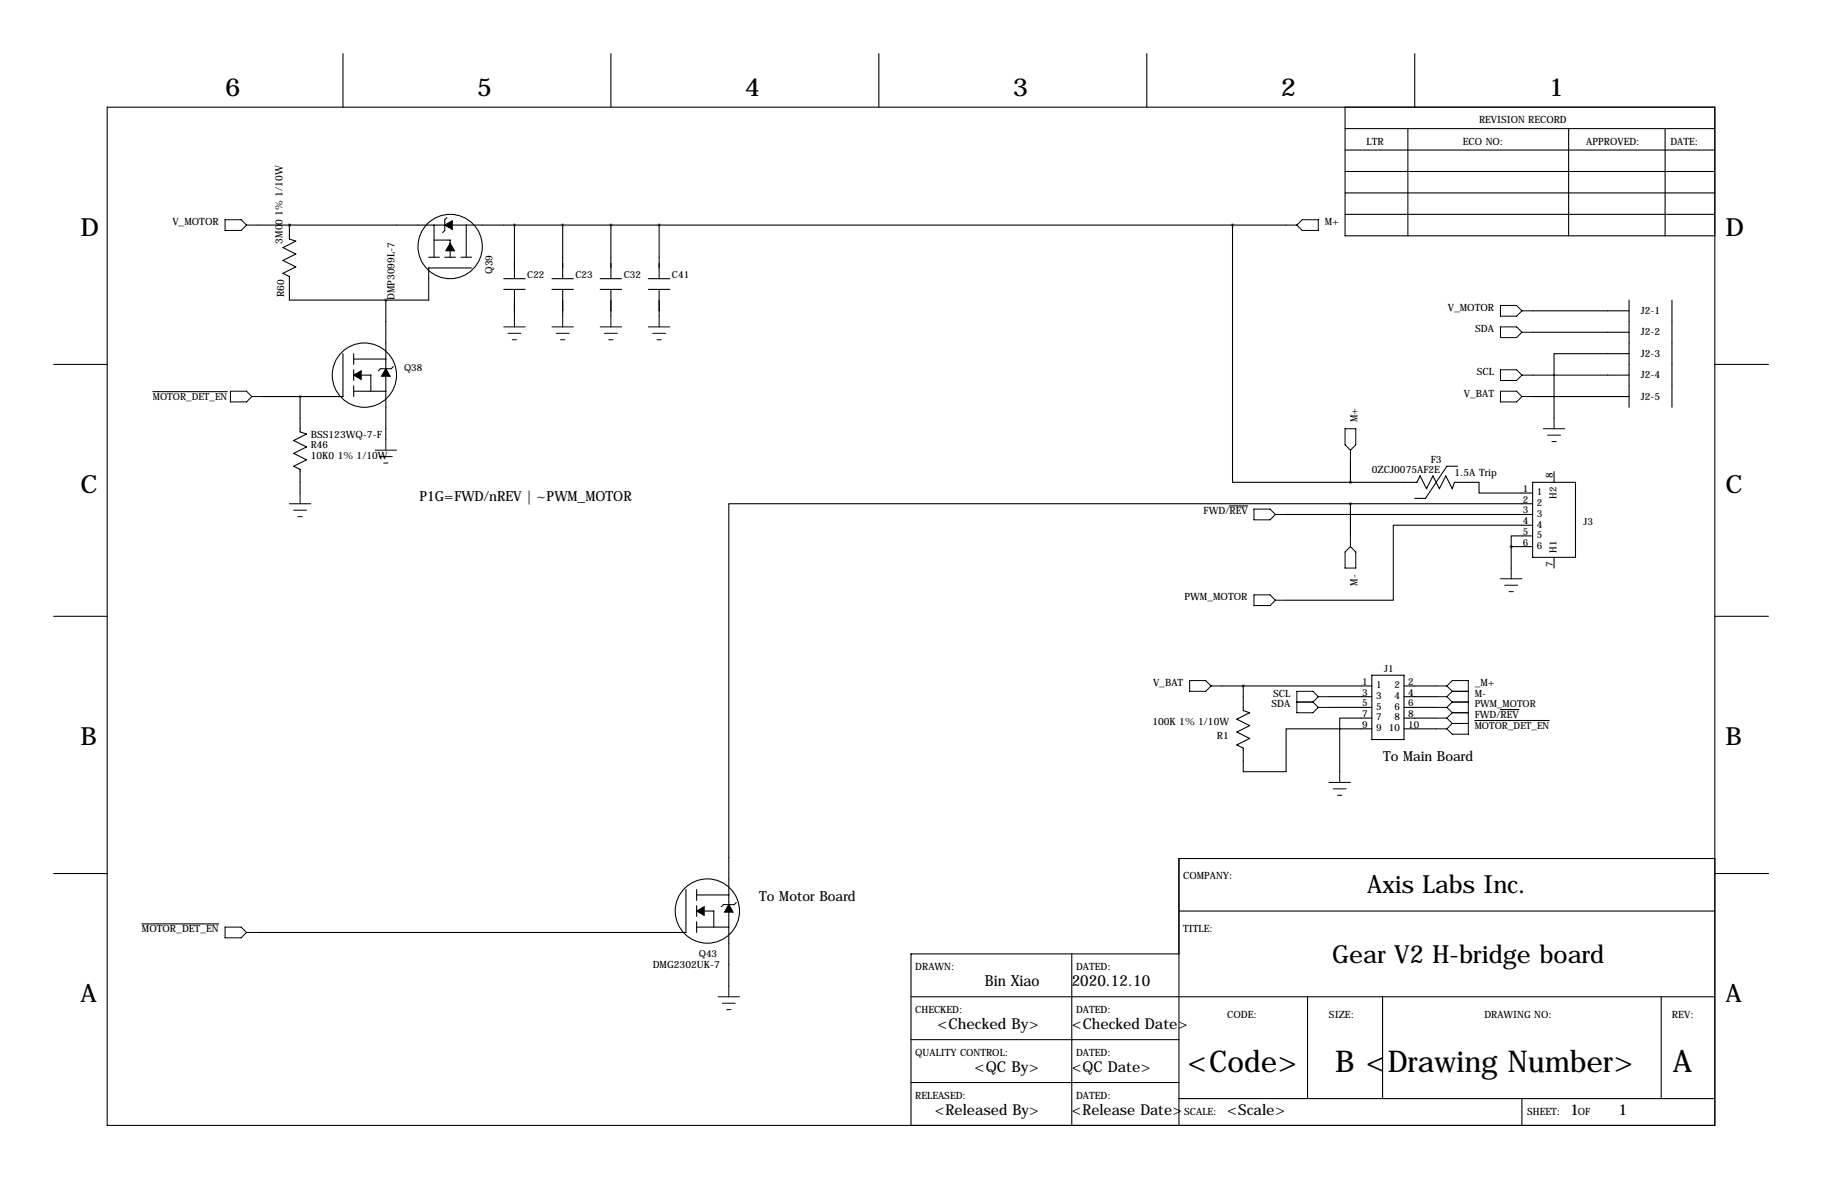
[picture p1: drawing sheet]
<svg xmlns="http://www.w3.org/2000/svg" width="432mm" height="279mm" viewBox="0 0 432 279" stroke-linecap="round" stroke-linejoin="round" font-family="sans-serif">
<g fill="none" stroke="#000" stroke-width=".25">
<path d="M81.3 12.7v12.7M144.8 12.7v12.7M208.3 12.7v12.7M271.8 12.7v12.7M335.3 12.7v12.7M25.4 25.4h381v241.3h-381zM318.8 30.5h87.6M318.8 35.6h87.6M318.8 25.4v30.5h87.6M333.7 30.5v25.4M371.8 30.5v25.4M394.6 30.5v25.4"/>
<path d="M61 53.3h243.8M68.6 53.3h.1M68.6 53.3v3.3l1.5 .6-3 1.5 3 1.5-3 1.5 3 1.5-3 1.6 1.5 .7v5.6h22.8M102.9 53.3v7.7M102.9 56.9h3.8v4.1M105.9 51.6l-.5 .5v2.5l-.5 .5M110.5 53.3v7.7M121.9 53.3v12.7M133.3 53.3v12.7M144.8 53.3v12.7M156.2 53.3v12.7M292.1 53.3v61h27.9"/>
<path d="M318.8 45.7h87.6M318.8 50.8h87.6M318.8 40.6h87.6M91.4 71.1v33M101.6 61h2.5M105.4 61h2.5M109.2 61h2.6M111.8 63.5h-10.2v7.6h-10.2M119.4 66h5.1M119.4 68.6h5.1M121.9 68.6v6.3M130.8 66h5.1"/>
<path d="M130.8 68.6h5.1M133.3 68.6v6.3M142.2 66h5.1M142.2 68.6h5.1M144.8 68.6v6.3M153.7 66h5M153.7 68.6h5M156.2 68.6v6.3M363.2 73.7h22.9M363.2 78.7h22.9M386.1 71.1v25.4M396.2 71.1v25.4"/>
<path d="M12.7 86.4h12.7M36.2 92.8h17.7M71.1 94v8.4l1.5 .5-3 1.5 3 1.5-3 1.5 3 1.6-3 1.5 1.5 .8v5.5M81.3 83.8v10.2h-19.1M83.8 83.8v2.6M83.8 87.6v2.6M83.8 91.4v2.6M83.8 92.7h7.6M83.8 85.1h7.6M85.6 88.9h2.3v3.8M93.2 86.9l-.5 .5h-2.5l-.5 .5M363.2 94h22.9"/>
<path d="M363.2 88.9h22.9M386.1 83.8h-17.8v15.3M406.4 86.4h12.7M291.4 119.9h4.3M320 119.4h-147.3v114.3M320 114.3h15.8l.7-1.5 1.6 3 1.5-3 1.5 3 1.5-3 1.6 3 .5-1.5h5.8v2.5h12.7M320 119.4h43.2M320 109.2v5.1M320 119.4v7.6M345.4 110.5h-2.5l-5.1 7.6h-2.5M363.2 114.3h10.2v17.8h-10.2zM368.3 111.8v2.5"/>
<path d="M304.8 121.9h58.4M358.1 129.5h5.1M358.1 129.5v5.1M363.2 124.5h-33v17.7h-25.4M363.2 127h-5.1v2.5M368.3 132.1v2.5M12.7 146h12.7M406.4 146h12.7M289.6 162.6h35.5M294.6 162.6v5.8l1.6 .5-3.1 1.5 3.1 1.6-3.1 1.5 3.1 1.5-3.1 1.5 1.5 .8v5.6h10.2v-10.2h20.3M315 165.1h10.1M315 167.6h10.1"/>
<path d="M325.1 170.2h-7.6v12.7M325.1 160h7.6v15.3h-7.6zM332.7 162.6h7.7M332.7 165.1h7.7M332.7 167.6h7.7M332.7 170.2h7.7M332.7 172.7h7.7M349.5 170.7h17.7M355.6 168.1h4.4M12.7 207h12.7M33.6 218.9h18.2M162.6 210.8v10.2h-101.6"/>
<path d="M165.1 210.8v2.6M165.1 214.6v2.6M165.1 218.4v2.6M165.1 219.7h7.6M165.1 212.1h7.6M166.9 215.9h2.3v3.8M174.5 213.9l-.5 .5h-2.6l-.5 .5M279.4 215.9h127M406.4 203.5h-127v63.2M406.5 207h12.7M215.9 236.2h190.5M254 226.1v40.6"/>
<path d="M279.4 226.1h-63.5v40.6M309.9 236.2v24.1M327.7 236.2v24.1M393.7 236.2v24.1M215.9 246.4h63.5M215.9 256.5h63.5M279.4 260.3h127M360.7 260.3v6.4"/>
<circle cx="106.7" cy="58.4" r="7.6"/>
<circle cx="86.4" cy="88.9" r="7.6"/>
<circle cx="167.6" cy="215.9" r="7.6"/>
</g>
<path d="M105.4 53.3l1.8-1v2.1zM106.7 57.7l1 1.7h-2zM83.8 88.9l1.8-1v2zM91.4 87.4l1.1 1.8h-2.1zM165.1 215.9l1.8-1v2zM172.7 214.4l1 1.8h-2z" fill="#000" stroke="#000" stroke-width=".25"/>
<g fill="none" stroke="#000" stroke-width=".24">
<path d="M53.3 52.1h3.8l1.3 1.2-1.3 1.3h-3.8zM58.4 53.3h2.6M304.8 53.3h2.5M308.6 52.1h3.8v2.5h-3.8l-1.3-1.3zM119.4 77.5h5.1M120.4 79h3M121.9 74.9v2.6M130.8 77.5h5.1M131.8 79h3.1M133.3 74.9v2.6M142.2 77.5h5.1M143.3 79h3"/>
<path d="M144.8 74.9v2.6M153.7 77.5h5M154.7 79h3M156.2 74.9v2.6M355.6 77.5h3.8l1.3 1.2-1.3 1.3h-3.8zM355.6 72.4h3.8l1.3 1.3-1.3 1.2h-3.8zM360.7 73.7h2.5M360.7 78.7h2.5M54.6 92.7h3.8l1.3 1.3-1.3 1.2h-3.8zM59.7 94h2.5M121.4 80.5h1M132.8 80.5h1.1"/>
<path d="M144.3 80.5h1M155.7 80.5h1M355.6 92.7h3.8l1.3 1.3-1.3 1.2h-3.8zM355.6 87.6h3.8l1.3 1.3-1.3 1.3h-3.8zM360.7 94h2.5M360.7 88.9h2.5M368.3 99.1v2.5M68.6 119.4h5.1M71.1 116.8v2.6M88.9 106.7h5.1M89.9 108.2h3.1M90.9 109.7h1"/>
<path d="M91.4 104.1v2.6M318.8 101.6h2.5v3.8l-1.3 1.3-1.2-1.3zM320 106.7v2.5M365.8 101.6h5M366.8 103.1h3M367.8 104.6h1M69.6 120.9h3M70.6 122.4h1M297.2 120.7h3.8l1.3 1.2-1.3 1.3h-3.8zM302.3 121.9h2.5M318.8 130.8l1.2-1.3 1.3 1.3v3.8h-2.5zM320 127v2.5"/>
<path d="M355.6 137.2h5.1M356.6 138.7h3.1M358.1 134.6v2.6M297.2 141h3.8l1.3 1.2-1.3 1.3h-3.8zM302.3 142.2h2.5M357.6 140.2h1M281.9 161.3h3.9l1.2 1.3-1.2 1.2h-3.9zM287 162.6h2.6M307.3 166.4h3.8M311.1 166.4l1.3 1.2M312.4 165.1l-1.3-1.3h-3.8v5.1h3.8l1.3-1.3M312.4 165.1h2.6"/>
<path d="M312.4 165.1l-1.3 1.3M312.4 167.6h2.6M340.4 162.6h2.5M340.4 165.1h2.5M340.4 167.6h2.5M340.4 170.2h2.5M340.4 172.7h2.5M342.9 162.6l1.3-1.3h3.8v12.7h-3.8l-1.3-1.3M342.9 162.6l1.3 1.2M342.9 165.1l1.3 1.3M342.9 167.6l1.3 1.3M342.9 170.2l1.3 1.2"/>
<path d="M344.2 163.8h3.8M344.2 166.4h3.8M344.2 168.9h3.8M344.2 163.8l-1.3 1.3M344.2 166.4l-1.3 1.2M344.2 171.4h3.8M344.2 168.9l-1.3 1.3M344.2 171.4l-1.3 1.3M315 185.4h5M316 186.9h3M317 188.5h1M317.5 182.9v2.5"/>
<path d="M53.3 219.7h3.8l1.3 1.3-1.3 1.2h-3.8zM58.4 221h2.6M170.2 236.2h5.1M171.2 237.7h3M172.2 239.3h1M172.7 233.7v2.5"/>
</g>
<path d="M91.4 71.1a.05 .05 0 0 0 .1 0 .05 .05 0 0 0-.1 0zM133.3 53.3a.05 .05 0 0 0 .1 0 .05 .05 0 0 0-.1 0zM320 114.3a.05 .05 0 0 0 .1 0 .05 .05 0 0 0-.1 0zM320 119.4a.05 .05 0 0 0 .1 0 .05 .05 0 0 0-.1 0zM294.6 162.6a.05 .05 0 0 0 .1 0 .05 .05 0 0 0-.1 0zM358.1 129.5a.05 .05 0 0 0 .1 0 .05 .05 0 0 0-.1 0z" fill="#000" stroke="#000" stroke-width=".63"/>
<text font-size="7.3" x="396.5" y="254">A</text>
<g font-size="7.1">
<text x="281.5" y="254">&lt;Code&gt;</text>
<text x="316.5" y="254">B &lt;Drawing Number&gt;</text>
</g>
<g font-size="5.9">
<text x="53.3" y="22.9">6</text>
<text x="113" y="22.9">5</text>
<text x="176.5" y="22.9">4</text>
<text x="240" y="22.9">3</text>
<text x="303.5" y="22.9">2</text>
<text x="367" y="22.9">1</text>
<text x="19" y="55.9">D</text>
<text x="408.9" y="55.9">D</text>
<text x="19" y="116.8">C</text>
<text x="408.9" y="116.8">C</text>
<text x="19" y="176.5">B</text>
<text x="408.9" y="176.5">B</text>
<text x="324" y="211.6">Axis Labs Inc.</text>
<text x="315.7" y="228.1">Gear V2 H-bridge board</text>
<text x="19" y="237.5">A</text>
<text x="408.9" y="237.5">A</text>
</g>
<g font-size="3.6">
<text x="233.4" y="233.7">Bin Xiao</text>
<text x="254" y="233.7">2020.12.10</text>
<text x="222.2" y="243.8">&lt;Checked By&gt;</text>
<text x="254" y="243.8">&lt;Checked Date&gt;</text>
<text x="231" y="254">&lt;QC By&gt;</text>
<text x="254" y="254">&lt;QC Date&gt;</text>
<text x="221.5" y="264.1">&lt;Released By&gt;</text>
<text x="254" y="264.1">&lt;Release Date&gt;</text>
<text x="290.8" y="264.1">&lt;Scale&gt;</text>
<text x="372.1" y="264.1">1</text>
<text x="383.5" y="264.1">1</text>
</g>
<g font-size="3.3">
<text x="99.4" y="118.8">P1G=FWD/nREV | ~PWM_MOTOR</text>
<text x="327.8" y="180.2">To Main Board</text>
<text x="179.9" y="213.5">To Motor Board</text>
</g>
<g font-size="2.4">
<text x="350.5" y="29.2">REVISION RECORD</text>
<text x="323.8" y="34.3">LTR</text>
<text x="346.7" y="34.3">ECO NO:</text>
<text x="375.9" y="34.3">APPROVED:</text>
<text x="395.9" y="34.3">DATE:</text>
<text x="40.8" y="53.3">V_MOTOR</text>
<text x="313.9" y="53.3">M+</text>
<text x="66.9" y="57.7" transform="rotate(-90 66.9 57.7)">3M00 1% 1/10W</text>
<text x="116.7" y="64.9" transform="rotate(-90 116.7 64.9)">Q39</text>
<text x="67.3" y="70.4" transform="rotate(-90 67.3 70.4)">R60</text>
<text x="93.5" y="71.1" transform="rotate(-90 93.5 71.1)">DMP3099L-7</text>
<text x="343.1" y="73.7">V_MOTOR</text>
<text x="388.9" y="74.4">J2-1</text>
<text x="349.6" y="78.7">SDA</text>
<text x="388.9" y="79.5">J2-2</text>
<text x="350" y="88.9">SCL</text>
<text x="388.9" y="84.6">J2-3</text>
<text x="388.9" y="89.7">J2-4</text>
<text x="346.9" y="94">V_BAT</text>
<text x="388.9" y="94.7">J2-5</text>
<text x="321.7" y="100.1" transform="rotate(-90 321.7 100.1)">M+</text>
<text x="73.7" y="103.8">BSS123WQ-7-F</text>
<text x="73.7" y="108.8">10K0 1% 1/10W</text>
<text x="325.1" y="112.2">0ZCJ0075AF2E</text>
<text x="339.1" y="109.7">F3</text>
<text x="344.7" y="112.9">1.5A Trip</text>
<text x="285.2" y="121.9">FWD/REV</text>
<text x="280.7" y="142.2">PWM_MOTOR</text>
<text x="321.7" y="138.8" transform="rotate(-90 321.7 138.8)">M-</text>
<text x="273.3" y="162.6">V_BAT</text>
<text x="301.3" y="167.6">SDA</text>
<text x="301.8" y="165.1">SCL</text>
<text x="349.5" y="162.6">_M+</text>
<text x="349.5" y="165.1">M-</text>
<text x="273.1" y="171.7">100K 1% 1/10W</text>
<text x="349.5" y="170.2">FWD/REV</text>
<text x="288.4" y="175.1">R1</text>
<text x="280.4" y="208.3">COMPANY:</text>
<text x="33.6" y="221">MOTOR_DET_EN</text>
<text x="280.4" y="221">TITLE:</text>
<text x="154.7" y="229.5">DMG2302UK-7</text>
<text x="216.9" y="229.9">DRAWN:</text>
<text x="255" y="229.9">DATED:</text>
<text x="216.9" y="240">CHECKED:</text>
<text x="255" y="240">DATED:</text>
<text x="290.8" y="241.3">CODE:</text>
<text x="315" y="241.3">SIZE:</text>
<text x="351.8" y="241.3">DRAWING NO:</text>
<text x="396.2" y="241.3">REV:</text>
<text x="216.9" y="250.2">QUALITY CONTROL:</text>
<text x="255" y="250.2">DATED:</text>
<text x="216.9" y="260.3">RELEASED:</text>
<text x="255" y="260.3">DATED:</text>
<text x="280.7" y="264.2">SCALE:</text>
<text x="361.9" y="264.2">SHEET:</text>
<text x="373.9" y="264.2">OF</text>
</g>
<g font-size="2.3">
<text x="125" y="65.8">C22</text>
<text x="136.4" y="65.8">C23</text>
<text x="147.8" y="65.8">C32</text>
<text x="159.3" y="65.8">C41</text>
<text x="95.8" y="87.9">Q38</text>
<text x="36.2" y="94.8">MOTOR_DET_EN</text>
<text x="73.7" y="106.2">R46</text>
<text x="368" y="113.3" transform="rotate(-90 368 113.3)">8</text>
<text x="360.9" y="116.6">1</text>
<text x="360.9" y="119.1">2</text>
<text x="364.2" y="117.4">1</text>
<text x="364.2" y="119.9">2</text>
<text x="368.9" y="118.2" transform="rotate(-90 368.9 118.2)">H2</text>
<text x="360.9" y="121.7">3</text>
<text x="360.9" y="124.2">4</text>
<text x="364.2" y="122.5">3</text>
<text x="364.2" y="125">4</text>
<text x="375.3" y="124.5">J3</text>
<text x="360.9" y="126.7">5</text>
<text x="360.9" y="129.3">6</text>
<text x="364.2" y="127.6">5</text>
<text x="364.2" y="130.1">6</text>
<text x="368.9" y="131.1" transform="rotate(-90 368.9 131.1)">H1</text>
<text x="368" y="134.4" transform="rotate(-90 368 134.4)">7</text>
<text x="328.1" y="159.3">J1</text>
<text x="322.8" y="162.3">1</text>
<text x="322.8" y="164.8">3</text>
<text x="322.8" y="167.4">5</text>
<text x="326.1" y="163.1">1</text>
<text x="326.1" y="165.7">3</text>
<text x="330.5" y="163.1">2</text>
<text x="330.5" y="165.7">4</text>
<text x="333.8" y="162.3">2</text>
<text x="333.8" y="164.8">4</text>
<text x="333.8" y="167.4">6</text>
<text x="349.5" y="167.6">PWM_MOTOR</text>
<text x="322.8" y="169.9">7</text>
<text x="322.8" y="172.5">9</text>
<text x="326.1" y="168.2">5</text>
<text x="326.1" y="170.7">7</text>
<text x="326.1" y="173.3">9</text>
<text x="329.1" y="173.3">10</text>
<text x="330.5" y="168.2">6</text>
<text x="330.5" y="170.7">8</text>
<text x="333.8" y="169.9">8</text>
<text x="333.8" y="172.5">10</text>
<text x="349.5" y="172.7">MOTOR_DET_EN</text>
<text x="165.6" y="226.8">Q43</text>
</g>
</svg>
